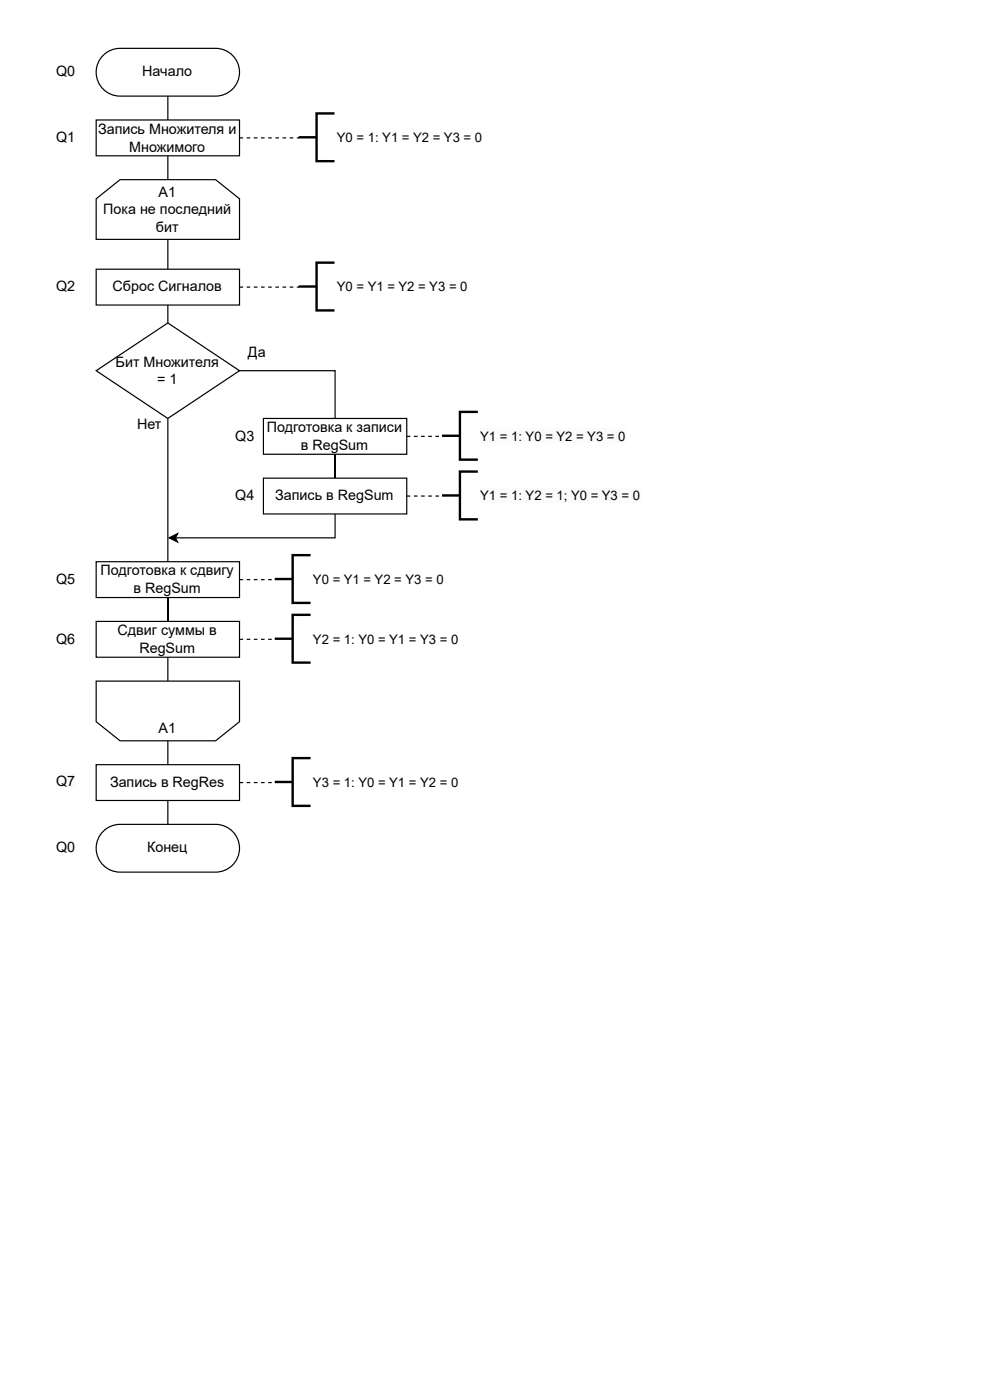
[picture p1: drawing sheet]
<svg xmlns="http://www.w3.org/2000/svg" width="210mm" height="298mm" viewBox="0 0 210 298" stroke-linecap="round" stroke-linejoin="round" font-family="sans-serif">
<path d="M35.7 20.4v5.1M35.7 50.9v6.4" fill="none" stroke="#000" stroke-width=".25"/>
<path d="M20.4 42.3l5.1-4.1h20.3l5.1 4.1v8.6h-30.5z" fill="#fff"/>
<path d="M20.4 42.3l5.1-4.1h20.3l5.1 4.1v8.6h-30.5z" fill="none" stroke="#000" stroke-width=".25"/>
<path d="M22.2 11.5a5.1 5.1 0 0 1 3.3-1.2h20.3a5.1 5.1 0 0 1 5.1 5.1 5.1 5.1 0 0 1-5.1 5h-20.3a5.1 5.1 0 0 1-4.8-3.3 5.1 5.1 0 0 1 1.5-5.6z" fill="#fff"/>
<path d="M22.2 11.5a5.1 5.1 0 0 1 3.3-1.2h20.3a5.1 5.1 0 0 1 5.1 5.1 5.1 5.1 0 0 1-5.1 5h-20.3a5.1 5.1 0 0 1-4.8-3.3 5.1 5.1 0 0 1 1.5-5.6zM35.7 33.1v5.1" fill="none" stroke="#000" stroke-width=".25"/>
<path d="M20.4 25.5h30.5v7.6h-30.5z" fill="#fff"/>
<path d="M20.4 25.5h30.5v7.6h-30.5zM50.9 78.8h20.3v10.2M35.7 89v30.5" fill="none" stroke="#000" stroke-width=".25"/>
<path d="M20.4 78.8l15.3-10.1 15.2 10.1-15.2 10.2z" fill="#fff"/>
<path d="M20.4 78.8l15.3-10.1 15.2 10.1-15.2 10.2zM71.2 96.6v5.1" fill="none" stroke="#000" stroke-width=".25"/>
<path d="M56 89h30.5v7.6h-30.5z" fill="#fff"/>
<path d="M56 89h30.5v7.6h-30.5zM71.2 96.6v5.1M36 114.4l1.7-.9-.4 .9 .4 .9zM71.2 109.3v5.1h-33.9" fill="none" stroke="#000" stroke-width=".25"/>
<path d="M36 114.4l1.7-.9-.4 .9 .4 .9z" fill="#000"/>
<path d="M56 101.7h30.5v7.6h-30.5z" fill="#fff"/>
<path d="M56 101.7h30.5v7.6h-30.5zM35.7 127.1v5.1" fill="none" stroke="#000" stroke-width=".25"/>
<path d="M20.4 119.5h30.5v7.6h-30.5z" fill="#fff"/>
<path d="M20.4 119.5h30.5v7.6h-30.5zM35.7 127.1v5.1M35.7 139.8v5.1" fill="none" stroke="#000" stroke-width=".25"/>
<path d="M20.4 132.2h30.5v7.6h-30.5z" fill="#fff"/>
<path d="M20.4 132.2h30.5v7.6h-30.5zM35.7 157.6v5" fill="none" stroke="#000" stroke-width=".25"/>
<path d="M20.4 144.9h30.5v8.6l-5.1 4.1h-20.3l-5.1-4.1z" fill="#fff"/>
<path d="M20.4 144.9h30.5v8.6l-5.1 4.1h-20.3l-5.1-4.1zM35.7 170.3v5" fill="none" stroke="#000" stroke-width=".25"/>
<path d="M20.4 162.6h30.5v7.7h-30.5z" fill="#fff"/>
<path d="M20.4 162.6h30.5v7.7h-30.5z" fill="none" stroke="#000" stroke-width=".25"/>
<path d="M22.2 176.5a5.1 5.1 0 0 1 3.3-1.2h20.3a5.1 5.1 0 0 1 5.1 5.1 5.1 5.1 0 0 1-5.1 5.1h-20.3a5.1 5.1 0 0 1-4.8-3.3 5.1 5.1 0 0 1 1.5-5.7z" fill="#fff"/>
<path d="M22.2 176.5a5.1 5.1 0 0 1 3.3-1.2h20.3a5.1 5.1 0 0 1 5.1 5.1 5.1 5.1 0 0 1-5.1 5.1h-20.3a5.1 5.1 0 0 1-4.8-3.3 5.1 5.1 0 0 1 1.5-5.7z" fill="none" stroke="#000" stroke-width=".25"/>
<path d="M63.5 29.2h3.8M71.1 24.1h-3.8v10.2h3.8M94 92.7h3.8M101.6 87.6h-3.8v10.2h3.8" fill="none" stroke="#000" stroke-width=".51"/>
<path d="M102.1 91.2h31v3h-31z" fill="#fbfbfb"/>
<path d="M94 105.4h3.8M101.6 100.3h-3.8v10.2h3.8" fill="none" stroke="#000" stroke-width=".51"/>
<path d="M102.1 103.9h34v3h-34z" fill="#fbfbfb"/>
<path d="M66 118.1h-3.8v10.1h3.8M58.4 123.2h3.8M58.4 135.9h3.8M66 130.8h-3.8v10.1h3.8M58.4 166.3h3.8M66 161.2h-3.8v10.2h3.8" fill="none" stroke="#000" stroke-width=".51"/>
<g fill="#000">
<path d="M50.9 29.2h.8v.3h-.8zM52.4 29.2h.8v.3h-.8zM54 29.2h.7v.3h-.7zM55.5 29.2h.7v.3h-.7zM57 29.2h.8v.3h-.8zM58.5 29.2h.8v.3h-.8zM60.1 29.2h.7v.3h-.7zM61.6 29.2h.7v.3h-.7zM63.1 29.2h.5v.3h-.5z"/>
<path d="M86.5 92.7h.7v.2h-.7zM88 92.7h.7v.2h-.7zM89.5 92.7h.8v.2h-.8zM91 92.7h.8v.2h-.8zM92.6 92.7h.7v.2h-.7z"/>
<path d="M86.5 105.4h.7v.2h-.7zM88 105.4h.7v.2h-.7zM89.5 105.4h.8v.2h-.8zM91 105.4h.8v.2h-.8zM92.6 105.4h.7v.2h-.7z"/>
<path d="M50.9 123.2h.8v.2h-.8zM52.4 123.2h.8v.2h-.8zM54 123.2h.7v.2h-.7zM55.5 123.2h.7v.2h-.7zM57 123.2h.8v.2h-.8z"/>
<path d="M50.9 135.9h.8v.2h-.8zM52.4 135.9h.8v.2h-.8zM54 135.9h.7v.2h-.7zM55.5 135.9h.7v.2h-.7zM57 135.9h.8v.2h-.8z"/>
<path d="M50.9 166.3h.8v.3h-.8zM52.4 166.3h.8v.3h-.8zM54 166.3h.7v.3h-.7zM55.5 166.3h.7v.3h-.7zM57 166.3h.8v.3h-.8z"/>
</g>
<path d="M11.9 164.3h4.1v3.5h-4.1z" fill="#fbfbfb"/>
<path d="M35.7 64.9v3.8" fill="none" stroke="#000" stroke-width=".25"/>
<path d="M20.4 57.3h30.5v7.6h-30.5z" fill="#fff"/>
<path d="M20.4 57.3h30.5v7.6h-30.5z" fill="none" stroke="#000" stroke-width=".25"/>
<path d="M71.1 55.9h-3.8v10.1h3.8M63.5 60.9h3.8" fill="none" stroke="#000" stroke-width=".51"/>
<path d="M50.9 60.9h.8v.3h-.8zM52.4 60.9h.8v.3h-.8zM54 60.9h.7v.3h-.7zM55.5 60.9h.7v.3h-.7zM57 60.9h.8v.3h-.8zM58.5 60.9h.8v.3h-.8zM60.1 60.9h.7v.3h-.7zM61.6 60.9h.7v.3h-.7zM63.1 60.9h.5v.3h-.5z" fill="#000"/>
<g font-size="3">
<text x="11.9" y="16.3">Q0</text>
<text x="30.2" y="16.3">Начало</text>
<text x="20.9" y="28.4">Запись Множителя и</text>
<text x="11.9" y="30.2">Q1</text>
<text x="27.5" y="32.2">Множимого</text>
<text x="33.7" y="41.9">A1</text>
<text x="22" y="45.5">Пока не последний</text>
<text x="33.1" y="49.3">бит</text>
<text x="11.9" y="62">Q2</text>
<text x="23.9" y="62">Сброс Сигналов</text>
<text x="24.6" y="78">Бит Множителя</text>
<text x="52.7" y="75.9">Да</text>
<text x="33.4" y="81.8">= 1</text>
<text x="29.1" y="91.2">Нет</text>
<text x="50" y="93.7">Q3</text>
<text x="56.7" y="91.9">Подготовка к записи</text>
<text x="63.9" y="95.7">в RegSum</text>
<text x="50" y="106.4">Q4</text>
<text x="58.5" y="106.4">Запись в RegSum</text>
<text x="11.9" y="124.2">Q5</text>
<text x="21.4" y="122.4">Подготовка к сдвигу</text>
<text x="28.4" y="126.2">в RegSum</text>
<text x="11.9" y="136.9">Q6</text>
<text x="25" y="135.1">Сдвиг суммы в</text>
<text x="29.6" y="138.9">RegSum</text>
<text x="33.7" y="155.9">A1</text>
<text x="11.9" y="167.1">Q7</text>
<text x="23.4" y="167.3">Запись в RegRes</text>
<text x="11.9" y="181.3">Q0</text>
<text x="31.3" y="181.3">Конец</text>
</g>
<g font-size="2.8">
<text x="71.6" y="30.2">Y0 = 1: Y1 = Y2 = Y3 = 0</text>
<text x="71.6" y="62">Y0 = Y1 = Y2 = Y3 = 0</text>
<text x="102.1" y="93.7">Y1 = 1: Y0 = Y2 = Y3 = 0</text>
<text x="102.1" y="106.4">Y1 = 1: Y2 = 1; Y0 = Y3 = 0</text>
<text x="66.5" y="124.2">Y0 = Y1 = Y2 = Y3 = 0</text>
<text x="66.5" y="136.9">Y2 = 1: Y0 = Y1 = Y3 = 0</text>
<text x="66.5" y="167.3">Y3 = 1: Y0 = Y1 = Y2 = 0</text>
</g>
</svg>
